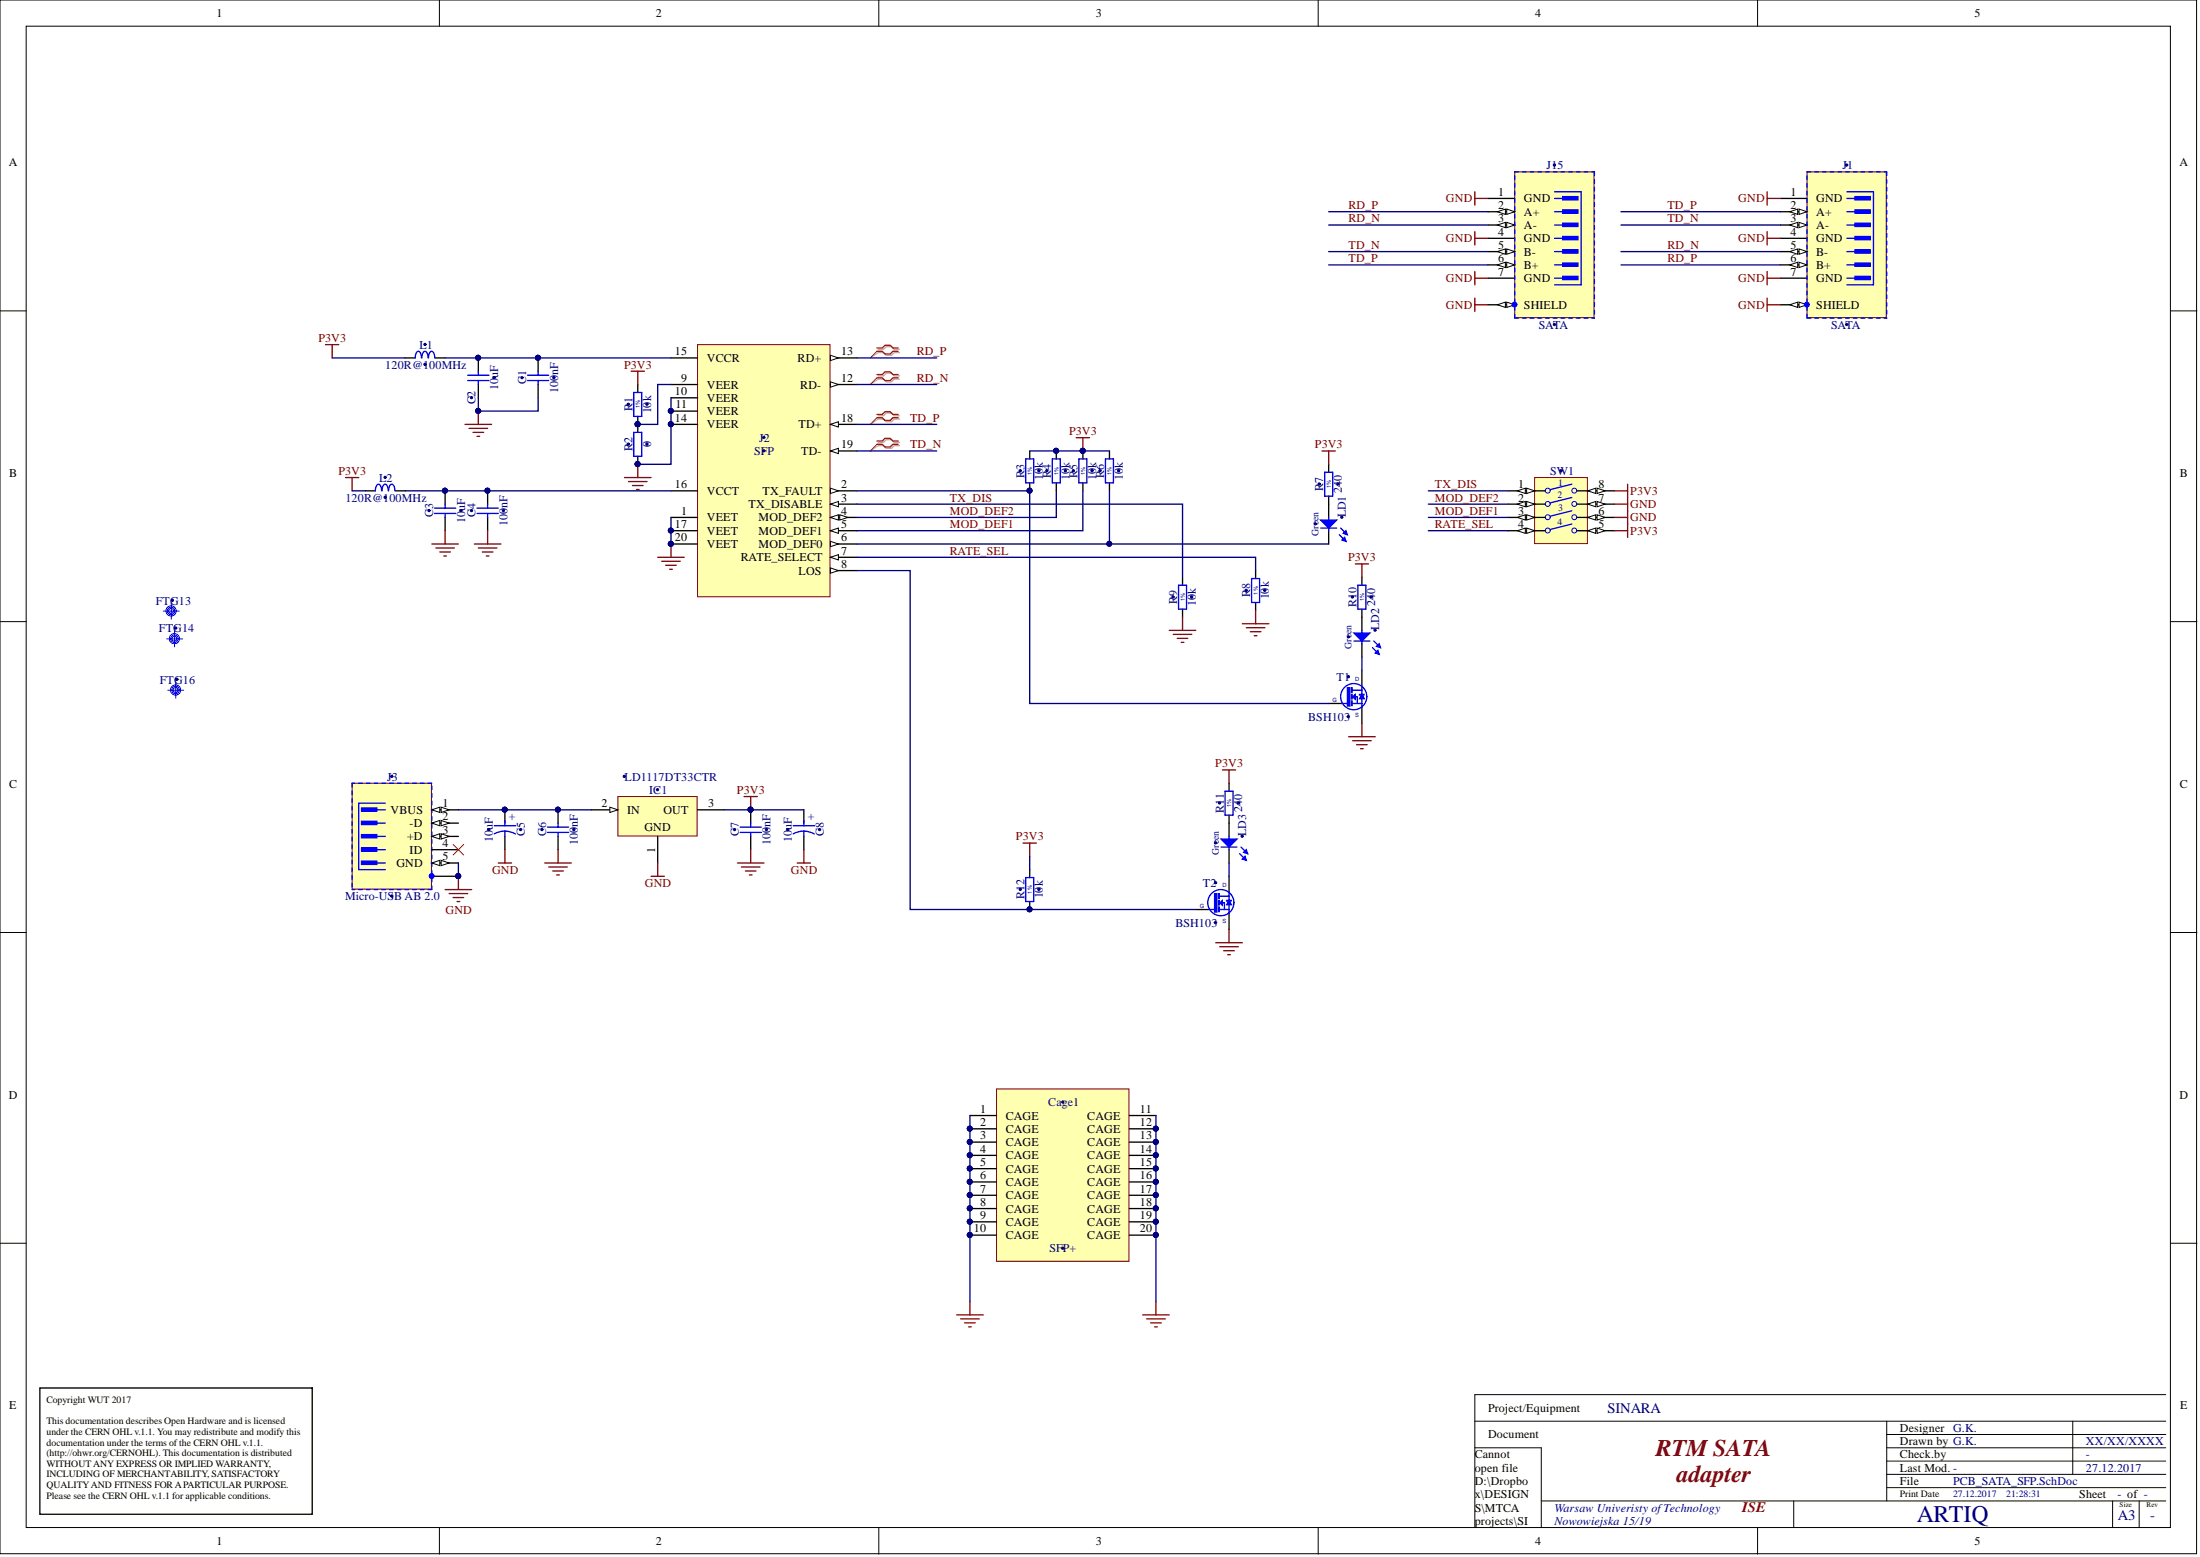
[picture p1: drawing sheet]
# Altium project PCB_SATA_SFP.PrjPcb
1 sheet, 37 parts. Net scope: global (net labels, ports and power ports of the same name join across sheets).
Board file: PCB_SATA_SFP.PcbDoc

## Sheet PCB_SATA_SFP.SchDoc: RTM SATA
size 420 x 297 mm; Author: G.K.; CompanyName: WUT; DrawnBy: G.K.; Organization: CERN; Address1: Warsaw Univeristy of Technology; Address2: Nowowiejska 15/19; Revision: -; SheetNumber: -; SheetTotal: -; EDA_Number: ARTIQ; Projet: SINARA; ModifiedBy: -; CreateDate: XX/XX/XXXX; CheckedDate: -; Title2: adapter; DivGrp: ISE; Designer: G.K.

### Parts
C1  100nF  [CAPC1608X87N]
C2  10uF  [CAPC2012X95N]
C3  10uF  [CAPC2012X95N]
C4  100nF  [CAPC1608X87N]
C5  10uF  [CAPMP6032X280N]
C6  100nF  [CAPC1608X87N]
C7  100nF  [CAPC1608X87N]
C8  10uF  [CAPMP6032X280N]
Cage1  SFP+  [TYCO_2007198-1]
FTG13  Use only in PCB  [FIDUCIAL_TOP_C100-200]  (value not drawn)
FTG14  Use only in PCB  [FIDUCIAL_TOP_S100-200]  (value not drawn)
FTG16  Use only in PCB  [FIDUCIAL_TOP_S100-200]  (value not drawn)
IC1  LD1117DT33CTR  [TO228P972X240-3N-R540X510]
J1  SATA  [3M_5607-4200-SH]
J2  SFP  [TYCO_1367073-1]
J3  Micro-USB AB 2.0  [HIROSE_ZX62RD-AB-5P8]
J15  SATA  [3M_5607-4200-SH]
L1  120R@100MHz  [INDC1608X65N]
L2  120R@100MHz  [INDC1608X65N]
LD1  Green  [LED_KINGBRIGHT_KPH-1608CGCK]
LD2  Green  [LED_KINGBRIGHT_KPH-1608CGCK]
LD3  Green  [LED_KINGBRIGHT_KPH-1608CGCK]
R1  10k  [RESC1608X55N]
R2  0  [RESC1608X55N]
R3  10k  [RESC1608X55N]
R4  10k  [RESC1608X55N]
R5  10k  [RESC1608X55N]
R6  10k  [RESC1608X55N]
R7  240  [RESC1608X55N]
R8  10k  [RESC1608X55N]
R9  10k  [RESC1608X55N]
R10  240  [RESC1608X55N]
R11  240  [RESC1608X55N]
R12  10k  [RESC1608X55N]
SW1  Switch  [SW_CTS_219-4MST]  (value not drawn)
T1  BSH103  [SOT95P230X110-3N]
T2  BSH103  [SOT95P230X110-3N]

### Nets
GND: C1.1 C2.1 C3.1 C4.1 C5.2 C6.1 C7.1 C8.2 Cage1.1(CAGE) Cage1.2(CAGE) Cage1.3(CAGE) Cage1.4(CAGE) Cage1.5(CAGE) Cage1.6(CAGE) Cage1.7(CAGE) Cage1.8(CAGE) Cage1.9(CAGE) Cage1.10(CAGE) Cage1.11(CAGE) Cage1.12(CAGE) Cage1.13(CAGE) Cage1.14(CAGE) Cage1.15(CAGE) Cage1.16(CAGE) Cage1.17(CAGE) Cage1.18(CAGE) Cage1.19(CAGE) Cage1.20(CAGE) IC1.1(GND) J1.1(GND) J1.4(GND) J1.7(GND) J1.8(SHIELD) J2.1(VEET) J2.10(VEER) J2.11(VEER) J2.14(VEER) J2.17(VEET) J2.20(VEET) J3.5(GND) J3.6(SH) J15.1(GND) J15.4(GND) J15.7(GND) J15.8(SHIELD) R2.1 R8.1 R9.1 SW1.6 SW1.7 T1.2(S) T2.2(S)
P3V3: C7.2 C8.1 IC1.3(OUT) L1.1 L2.1 R1.2 R3.2 R4.2 R5.2 R6.2 R7.2 R10.2 R11.2 R12.2 SW1.5 SW1.8
_TX_FAULT: J2.2(TX_FAULT) R3.1 T1.1(G)
LOS: J2.8(LOS) R12.1 T2.1(G)
MOD_DEF1: J2.5(MOD_DEF1) R5.1 SW1.3
MOD_DEF2: J2.4(MOD_DEF2) R4.1 SW1.2
MOD_PRESENT: J2.6(MOD_DEF0) LD1.1(C) R6.1
RATE_SEL: J2.7(RATE_SELECT) R8.2 SW1.4
RD_N: J1.5(B-) J2.12(RD-) J15.3(A-)
RD_P: J1.6(B+) J2.13(RD+) J15.2(A+)
TD_N: J1.3(A-) J2.19(TD-) J15.5(B-)
TD_P: J1.2(A+) J2.18(TD+) J15.6(B+)
TX_DIS: J2.3(TX_DISABLE) R9.2 SW1.1
NetC1_2: C1.2 C2.2 J2.15(VCCR) L1.2
NetC3_2: C3.2 C4.2 J2.16(VCCT) L2.2
NetC5_1: C5.1 C6.2 IC1.2(IN) J3.1(VBUS)
NetJ2_9: J2.9(VEER) R1.1 R2.2
NetLD1_2: LD1.2(A) R7.1
NetLD2_1: LD2.1(C) T1.3(D)
NetLD2_2: LD2.2(A) R10.1
NetLD3_1: LD3.1(C) T2.3(D)
NetLD3_2: LD3.2(A) R11.1

Not connected (* = marked no-connect by the designer): J3 2(-D) 3(+D) 4(ID)*

### Layout directives
differential pair; net class Diff_100Ohm: RD_N, RD_P, TD_N, TD_P

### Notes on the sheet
- Copyright WUT 2017
  This documentation describes Open Hardware and is licensed under the CERN OHL v.1.1. You may redistribute and modify this documentation under the terms of the CERN OHL v.1.1. (http://ohwr.org/CERNOHL). This documentation is distributed WITHOUT ANY EXPRESS OR IMPLIED WARRANTY, INCLUDING OF MERCHANTABILITY, SATISFACTORY QUALITY AND FITNESS FOR A PARTICULAR PURPOSE. Please see the CERN OHL v.1.1 for applicable conditions.
